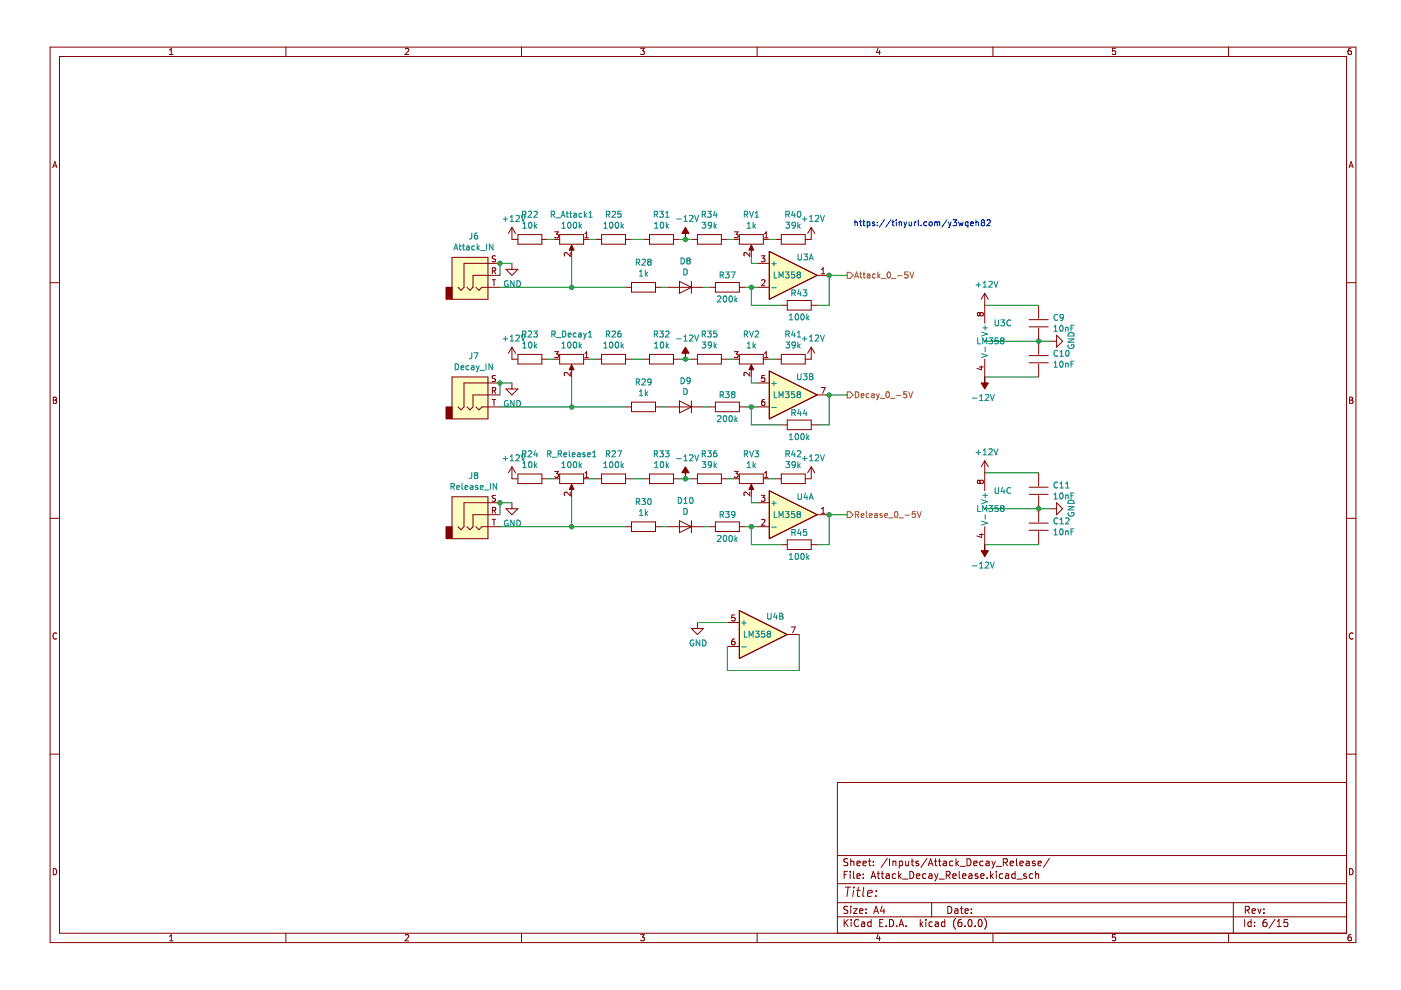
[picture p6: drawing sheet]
EESchema Schematic File Version 4
EELAYER 30 0
EELAYER END
$Descr A4 11693 8268
encoding utf-8
Sheet 6 15
Title ""
Date ""
Rev ""
Comp ""
Comment1 ""
Comment2 ""
Comment3 ""
Comment4 ""
$EndDescr
$Comp
L Connector:AudioJack3 J?
U 1 1
P 3950 2300
AR Path="/61EC80AC" Ref="J?"  Part="1" 
AR Path="/61C20F63/61EC80AC" Ref="J?"  Part="1" 
AR Path="/61C20F63/61EBC5F4/61EC80AC" Ref="J6"  Part="1" 
F 0 "J6" H 3932 2625 50  0000 C CNN
F 1 "Attack_IN" H 3932 2534 50  0000 C CNN
F 2 "My Stuff:Jack_2.5mm_MJ-355W_Vertical" H 3950 2300 50  0001 C CNN
F 3 "~" H 3950 2300 50  0001 C CNN
	1    3950 2300
	1    0    0    -1  
$EndComp
$Comp
L Connector:AudioJack3 J?
U 1 1
P 3950 3300
AR Path="/61EC80B2" Ref="J?"  Part="1" 
AR Path="/61C20F63/61EC80B2" Ref="J?"  Part="1" 
AR Path="/61C20F63/61EBC5F4/61EC80B2" Ref="J7"  Part="1" 
F 0 "J7" H 3932 3625 50  0000 C CNN
F 1 "Decay_IN" H 3932 3534 50  0000 C CNN
F 2 "My Stuff:Jack_2.5mm_MJ-355W_Vertical" H 3950 3300 50  0001 C CNN
F 3 "~" H 3950 3300 50  0001 C CNN
	1    3950 3300
	1    0    0    -1  
$EndComp
$Comp
L Amplifier_Operational:LM358 U?
U 1 1
P 6600 2300
AR Path="/61EC80B8" Ref="U?"  Part="1" 
AR Path="/61C20F63/61EC80B8" Ref="U?"  Part="1" 
AR Path="/61C20F63/61EBC5F4/61EC80B8" Ref="U3"  Part="1" 
F 0 "U3" H 6700 2450 50  0000 C CNN
F 1 "LM358" H 6550 2300 50  0000 C CNN
F 2 "Package_DIP:DIP-8_W7.62mm" H 6600 2300 50  0001 C CNN
F 3 "http://www.ti.com/lit/ds/symlink/lm2904-n.pdf" H 6600 2300 50  0001 C CNN
	1    6600 2300
	1    0    0    -1  
$EndComp
$Comp
L Device:R R?
U 1 1
P 6050 2400
AR Path="/61EC80BE" Ref="R?"  Part="1" 
AR Path="/61C20F63/61EC80BE" Ref="R?"  Part="1" 
AR Path="/61C20F63/61EBC5F4/61EC80BE" Ref="R37"  Part="1" 
F 0 "R37" V 5950 2400 50  0000 C CNN
F 1 "200k" V 6150 2400 50  0000 C CNN
F 2 "Resistor_SMD:R_1206_3216Metric_Pad1.30x1.75mm_HandSolder" V 5980 2400 50  0001 C CNN
F 3 "~" H 6050 2400 50  0001 C CNN
	1    6050 2400
	0    1    1    0   
$EndComp
$Comp
L Device:R R?
U 1 1
P 6650 2550
AR Path="/61EC80C4" Ref="R?"  Part="1" 
AR Path="/61C20F63/61EC80C4" Ref="R?"  Part="1" 
AR Path="/61C20F63/61EBC5F4/61EC80C4" Ref="R43"  Part="1" 
F 0 "R43" V 6550 2550 50  0000 C CNN
F 1 "100k" V 6750 2550 50  0000 C CNN
F 2 "Resistor_SMD:R_1206_3216Metric_Pad1.30x1.75mm_HandSolder" V 6580 2550 50  0001 C CNN
F 3 "~" H 6650 2550 50  0001 C CNN
	1    6650 2550
	0    1    1    0   
$EndComp
Wire Wire Line
	4150 2300 4150 2200
Connection ~ 4150 2200
Wire Wire Line
	4150 3300 4150 3200
Wire Wire Line
	6200 2400 6250 2400
Wire Wire Line
	6900 2300 6900 2550
Wire Wire Line
	6900 2550 6800 2550
Wire Wire Line
	6500 2550 6250 2550
Wire Wire Line
	6250 2550 6250 2400
Connection ~ 6250 2400
Wire Wire Line
	6250 2400 6300 2400
Wire Wire Line
	6900 2300 7050 2300
Connection ~ 6900 2300
$Comp
L power:GND #PWR?
U 1 1
P 4250 2200
AR Path="/61EC80D6" Ref="#PWR?"  Part="1" 
AR Path="/61C20F63/61EC80D6" Ref="#PWR?"  Part="1" 
AR Path="/61C20F63/61EBC5F4/61EC80D6" Ref="#PWR031"  Part="1" 
F 0 "#PWR031" H 4250 1950 50  0001 C CNN
F 1 "GND" H 4255 2027 50  0000 C CNN
F 2 "" H 4250 2200 50  0001 C CNN
F 3 "" H 4250 2200 50  0001 C CNN
	1    4250 2200
	1    0    0    -1  
$EndComp
Wire Wire Line
	4250 2200 4150 2200
Text HLabel 7050 3300 2    50   Output ~ 0
Decay_0_-5V
Text HLabel 7050 2300 2    50   Output ~ 0
Attack_0_-5V
Wire Wire Line
	5500 2400 5550 2400
$Comp
L Device:D D?
U 1 1
P 5700 2400
AR Path="/61EC80E0" Ref="D?"  Part="1" 
AR Path="/61C20F63/61EC80E0" Ref="D?"  Part="1" 
AR Path="/61C20F63/61EBC5F4/61EC80E0" Ref="D8"  Part="1" 
F 0 "D8" H 5700 2183 50  0000 C CNN
F 1 "D" H 5700 2274 50  0000 C CNN
F 2 "Diode_THT:D_A-405_P7.62mm_Horizontal" H 5700 2400 50  0001 C CNN
F 3 "~" H 5700 2400 50  0001 C CNN
	1    5700 2400
	-1   0    0    1   
$EndComp
$Comp
L Device:R R?
U 1 1
P 5350 2400
AR Path="/61EC80E6" Ref="R?"  Part="1" 
AR Path="/61C20F63/61EC80E6" Ref="R?"  Part="1" 
AR Path="/61C20F63/61EBC5F4/61EC80E6" Ref="R28"  Part="1" 
F 0 "R28" V 5557 2400 50  0000 C CNN
F 1 "1k" V 5466 2400 50  0000 C CNN
F 2 "Resistor_SMD:R_1206_3216Metric_Pad1.30x1.75mm_HandSolder" V 5280 2400 50  0001 C CNN
F 3 "~" H 5350 2400 50  0001 C CNN
	1    5350 2400
	0    -1   -1   0   
$EndComp
Text Notes 7100 1900 0    50   ~ 0
https://tinyurl.com/y3wqeh82
$Comp
L Device:R R?
U 1 1
P 4400 2000
AR Path="/61C20F63/61EC80ED" Ref="R?"  Part="1" 
AR Path="/61C20F63/61EBC5F4/61EC80ED" Ref="R22"  Part="1" 
F 0 "R22" V 4607 2000 50  0000 C CNN
F 1 "10k" V 4516 2000 50  0000 C CNN
F 2 "Resistor_SMD:R_1206_3216Metric_Pad1.30x1.75mm_HandSolder" V 4330 2000 50  0001 C CNN
F 3 "~" H 4400 2000 50  0001 C CNN
	1    4400 2000
	0    -1   -1   0   
$EndComp
$Comp
L Device:R R?
U 1 1
P 5500 2000
AR Path="/61C20F63/61EC80F3" Ref="R?"  Part="1" 
AR Path="/61C20F63/61EBC5F4/61EC80F3" Ref="R31"  Part="1" 
F 0 "R31" V 5707 2000 50  0000 C CNN
F 1 "10k" V 5616 2000 50  0000 C CNN
F 2 "Resistor_SMD:R_1206_3216Metric_Pad1.30x1.75mm_HandSolder" V 5430 2000 50  0001 C CNN
F 3 "~" H 5500 2000 50  0001 C CNN
	1    5500 2000
	0    -1   -1   0   
$EndComp
$Comp
L Device:R_POT R_Attack?
U 1 1
P 4750 2000
AR Path="/61C20F63/61EC80F9" Ref="R_Attack?"  Part="1" 
AR Path="/61C20F63/61EBC5F4/61EC80F9" Ref="R_Attack1"  Part="1" 
F 0 "R_Attack1" V 4543 2000 50  0000 C CNN
F 1 "100k" V 4634 2000 50  0000 C CNN
F 2 "My Stuff:Potentiometer_Alpha_RD901F-40-00D_Single_Vertical_w_3d" H 4750 2000 50  0001 C CNN
F 3 "~" H 4750 2000 50  0001 C CNN
	1    4750 2000
	0    1    1    0   
$EndComp
$Comp
L Device:R R?
U 1 1
P 5900 2000
AR Path="/61C20F63/61EC80FF" Ref="R?"  Part="1" 
AR Path="/61C20F63/61EBC5F4/61EC80FF" Ref="R34"  Part="1" 
F 0 "R34" V 6107 2000 50  0000 C CNN
F 1 "39k" V 6016 2000 50  0000 C CNN
F 2 "Resistor_SMD:R_1206_3216Metric_Pad1.30x1.75mm_HandSolder" V 5830 2000 50  0001 C CNN
F 3 "~" H 5900 2000 50  0001 C CNN
	1    5900 2000
	0    -1   -1   0   
$EndComp
$Comp
L Device:R R?
U 1 1
P 6600 2000
AR Path="/61C20F63/61EC8105" Ref="R?"  Part="1" 
AR Path="/61C20F63/61EBC5F4/61EC8105" Ref="R40"  Part="1" 
F 0 "R40" V 6807 2000 50  0000 C CNN
F 1 "39k" V 6716 2000 50  0000 C CNN
F 2 "Resistor_SMD:R_1206_3216Metric_Pad1.30x1.75mm_HandSolder" V 6530 2000 50  0001 C CNN
F 3 "~" H 6600 2000 50  0001 C CNN
	1    6600 2000
	0    -1   -1   0   
$EndComp
$Comp
L Device:R_POT RV?
U 1 1
P 6250 2000
AR Path="/61C20F63/61EC810B" Ref="RV?"  Part="1" 
AR Path="/61C20F63/61EBC5F4/61EC810B" Ref="RV1"  Part="1" 
F 0 "RV1" V 6043 2000 50  0000 C CNN
F 1 "1k" V 6134 2000 50  0000 C CNN
F 2 "Potentiometer_THT:Potentiometer_Bourns_3296W_Vertical" H 6250 2000 50  0001 C CNN
F 3 "~" H 6250 2000 50  0001 C CNN
	1    6250 2000
	0    1    1    0   
$EndComp
Wire Wire Line
	5850 2400 5900 2400
Wire Wire Line
	4550 2000 4600 2000
Wire Wire Line
	6050 2000 6100 2000
Wire Wire Line
	6400 2000 6450 2000
Wire Wire Line
	6250 2150 6250 2200
Wire Wire Line
	6250 2200 6300 2200
$Comp
L power:+12V #PWR?
U 1 1
P 4250 2000
AR Path="/61C20F63/61EC8117" Ref="#PWR?"  Part="1" 
AR Path="/61C20F63/61EBC5F4/61EC8117" Ref="#PWR030"  Part="1" 
F 0 "#PWR030" H 4250 1850 50  0001 C CNN
F 1 "+12V" H 4265 2173 50  0000 C CNN
F 2 "" H 4250 2000 50  0001 C CNN
F 3 "" H 4250 2000 50  0001 C CNN
	1    4250 2000
	1    0    0    -1  
$EndComp
$Comp
L power:+12V #PWR?
U 1 1
P 6750 2000
AR Path="/61C20F63/61EC811D" Ref="#PWR?"  Part="1" 
AR Path="/61C20F63/61EBC5F4/61EC811D" Ref="#PWR039"  Part="1" 
F 0 "#PWR039" H 6750 1850 50  0001 C CNN
F 1 "+12V" H 6765 2173 50  0000 C CNN
F 2 "" H 6750 2000 50  0001 C CNN
F 3 "" H 6750 2000 50  0001 C CNN
	1    6750 2000
	1    0    0    -1  
$EndComp
$Comp
L power:-12V #PWR?
U 1 1
P 5700 2000
AR Path="/61C20F63/61EC8123" Ref="#PWR?"  Part="1" 
AR Path="/61C20F63/61EBC5F4/61EC8123" Ref="#PWR036"  Part="1" 
F 0 "#PWR036" H 5700 2100 50  0001 C CNN
F 1 "-12V" H 5715 2173 50  0000 C CNN
F 2 "" H 5700 2000 50  0001 C CNN
F 3 "" H 5700 2000 50  0001 C CNN
	1    5700 2000
	1    0    0    -1  
$EndComp
Wire Wire Line
	5750 2000 5700 2000
Wire Wire Line
	5700 2000 5650 2000
Connection ~ 5700 2000
$Comp
L Device:R R?
U 1 1
P 5100 2000
AR Path="/61C20F63/61EC812C" Ref="R?"  Part="1" 
AR Path="/61C20F63/61EBC5F4/61EC812C" Ref="R25"  Part="1" 
F 0 "R25" V 5307 2000 50  0000 C CNN
F 1 "100k" V 5216 2000 50  0000 C CNN
F 2 "Resistor_SMD:R_1206_3216Metric_Pad1.30x1.75mm_HandSolder" V 5030 2000 50  0001 C CNN
F 3 "~" H 5100 2000 50  0001 C CNN
	1    5100 2000
	0    -1   -1   0   
$EndComp
Wire Wire Line
	4150 2400 4750 2400
Connection ~ 5550 2400
Wire Wire Line
	5550 2400 5750 2400
Wire Wire Line
	4900 2000 4950 2000
Wire Wire Line
	5250 2000 5350 2000
Wire Wire Line
	4750 2150 4750 2400
Connection ~ 4750 2400
Wire Wire Line
	4750 2400 5200 2400
$Comp
L Amplifier_Operational:LM358 U?
U 2 1
P 6600 3300
AR Path="/61EC813A" Ref="U?"  Part="1" 
AR Path="/61C20F63/61EC813A" Ref="U?"  Part="2" 
AR Path="/61C20F63/61EBC5F4/61EC813A" Ref="U3"  Part="2" 
F 0 "U3" H 6700 3450 50  0000 C CNN
F 1 "LM358" H 6550 3300 50  0000 C CNN
F 2 "Package_DIP:DIP-8_W7.62mm" H 6600 3300 50  0001 C CNN
F 3 "http://www.ti.com/lit/ds/symlink/lm2904-n.pdf" H 6600 3300 50  0001 C CNN
	2    6600 3300
	1    0    0    -1  
$EndComp
$Comp
L Device:R R?
U 1 1
P 6050 3400
AR Path="/61EC8140" Ref="R?"  Part="1" 
AR Path="/61C20F63/61EC8140" Ref="R?"  Part="1" 
AR Path="/61C20F63/61EBC5F4/61EC8140" Ref="R38"  Part="1" 
F 0 "R38" V 5950 3400 50  0000 C CNN
F 1 "200k" V 6150 3400 50  0000 C CNN
F 2 "Resistor_SMD:R_1206_3216Metric_Pad1.30x1.75mm_HandSolder" V 5980 3400 50  0001 C CNN
F 3 "~" H 6050 3400 50  0001 C CNN
	1    6050 3400
	0    1    1    0   
$EndComp
$Comp
L Device:R R?
U 1 1
P 6650 3550
AR Path="/61EC8146" Ref="R?"  Part="1" 
AR Path="/61C20F63/61EC8146" Ref="R?"  Part="1" 
AR Path="/61C20F63/61EBC5F4/61EC8146" Ref="R44"  Part="1" 
F 0 "R44" V 6550 3550 50  0000 C CNN
F 1 "100k" V 6750 3550 50  0000 C CNN
F 2 "Resistor_SMD:R_1206_3216Metric_Pad1.30x1.75mm_HandSolder" V 6580 3550 50  0001 C CNN
F 3 "~" H 6650 3550 50  0001 C CNN
	1    6650 3550
	0    1    1    0   
$EndComp
Wire Wire Line
	6200 3400 6250 3400
Wire Wire Line
	6900 3300 6900 3550
Wire Wire Line
	6900 3550 6800 3550
Wire Wire Line
	6500 3550 6250 3550
Wire Wire Line
	6250 3550 6250 3400
Connection ~ 6250 3400
Wire Wire Line
	6250 3400 6300 3400
Wire Wire Line
	6900 3300 7050 3300
Connection ~ 6900 3300
$Comp
L power:GND #PWR?
U 1 1
P 4250 3200
AR Path="/61EC8155" Ref="#PWR?"  Part="1" 
AR Path="/61C20F63/61EC8155" Ref="#PWR?"  Part="1" 
AR Path="/61C20F63/61EBC5F4/61EC8155" Ref="#PWR033"  Part="1" 
F 0 "#PWR033" H 4250 2950 50  0001 C CNN
F 1 "GND" H 4255 3027 50  0000 C CNN
F 2 "" H 4250 3200 50  0001 C CNN
F 3 "" H 4250 3200 50  0001 C CNN
	1    4250 3200
	1    0    0    -1  
$EndComp
Wire Wire Line
	4250 3200 4150 3200
Wire Wire Line
	5500 3400 5550 3400
$Comp
L Device:D D?
U 1 1
P 5700 3400
AR Path="/61EC815D" Ref="D?"  Part="1" 
AR Path="/61C20F63/61EC815D" Ref="D?"  Part="1" 
AR Path="/61C20F63/61EBC5F4/61EC815D" Ref="D9"  Part="1" 
F 0 "D9" H 5700 3183 50  0000 C CNN
F 1 "D" H 5700 3274 50  0000 C CNN
F 2 "Diode_THT:D_A-405_P7.62mm_Horizontal" H 5700 3400 50  0001 C CNN
F 3 "~" H 5700 3400 50  0001 C CNN
	1    5700 3400
	-1   0    0    1   
$EndComp
$Comp
L Device:R R?
U 1 1
P 5350 3400
AR Path="/61EC8163" Ref="R?"  Part="1" 
AR Path="/61C20F63/61EC8163" Ref="R?"  Part="1" 
AR Path="/61C20F63/61EBC5F4/61EC8163" Ref="R29"  Part="1" 
F 0 "R29" V 5557 3400 50  0000 C CNN
F 1 "1k" V 5466 3400 50  0000 C CNN
F 2 "Resistor_SMD:R_1206_3216Metric_Pad1.30x1.75mm_HandSolder" V 5280 3400 50  0001 C CNN
F 3 "~" H 5350 3400 50  0001 C CNN
	1    5350 3400
	0    -1   -1   0   
$EndComp
$Comp
L Device:R R?
U 1 1
P 4400 3000
AR Path="/61C20F63/61EC8169" Ref="R?"  Part="1" 
AR Path="/61C20F63/61EBC5F4/61EC8169" Ref="R23"  Part="1" 
F 0 "R23" V 4607 3000 50  0000 C CNN
F 1 "10k" V 4516 3000 50  0000 C CNN
F 2 "Resistor_SMD:R_1206_3216Metric_Pad1.30x1.75mm_HandSolder" V 4330 3000 50  0001 C CNN
F 3 "~" H 4400 3000 50  0001 C CNN
	1    4400 3000
	0    -1   -1   0   
$EndComp
$Comp
L Device:R R?
U 1 1
P 5500 3000
AR Path="/61C20F63/61EC816F" Ref="R?"  Part="1" 
AR Path="/61C20F63/61EBC5F4/61EC816F" Ref="R32"  Part="1" 
F 0 "R32" V 5707 3000 50  0000 C CNN
F 1 "10k" V 5616 3000 50  0000 C CNN
F 2 "Resistor_SMD:R_1206_3216Metric_Pad1.30x1.75mm_HandSolder" V 5430 3000 50  0001 C CNN
F 3 "~" H 5500 3000 50  0001 C CNN
	1    5500 3000
	0    -1   -1   0   
$EndComp
$Comp
L Device:R_POT R_Decay?
U 1 1
P 4750 3000
AR Path="/61C20F63/61EC8175" Ref="R_Decay?"  Part="1" 
AR Path="/61C20F63/61EBC5F4/61EC8175" Ref="R_Decay1"  Part="1" 
F 0 "R_Decay1" V 4543 3000 50  0000 C CNN
F 1 "100k" V 4634 3000 50  0000 C CNN
F 2 "My Stuff:Potentiometer_Alpha_RD901F-40-00D_Single_Vertical_w_3d" H 4750 3000 50  0001 C CNN
F 3 "~" H 4750 3000 50  0001 C CNN
	1    4750 3000
	0    1    1    0   
$EndComp
$Comp
L Device:R R?
U 1 1
P 5900 3000
AR Path="/61C20F63/61EC817B" Ref="R?"  Part="1" 
AR Path="/61C20F63/61EBC5F4/61EC817B" Ref="R35"  Part="1" 
F 0 "R35" V 6107 3000 50  0000 C CNN
F 1 "39k" V 6016 3000 50  0000 C CNN
F 2 "Resistor_SMD:R_1206_3216Metric_Pad1.30x1.75mm_HandSolder" V 5830 3000 50  0001 C CNN
F 3 "~" H 5900 3000 50  0001 C CNN
	1    5900 3000
	0    -1   -1   0   
$EndComp
$Comp
L Device:R R?
U 1 1
P 6600 3000
AR Path="/61C20F63/61EC8181" Ref="R?"  Part="1" 
AR Path="/61C20F63/61EBC5F4/61EC8181" Ref="R41"  Part="1" 
F 0 "R41" V 6807 3000 50  0000 C CNN
F 1 "39k" V 6716 3000 50  0000 C CNN
F 2 "Resistor_SMD:R_1206_3216Metric_Pad1.30x1.75mm_HandSolder" V 6530 3000 50  0001 C CNN
F 3 "~" H 6600 3000 50  0001 C CNN
	1    6600 3000
	0    -1   -1   0   
$EndComp
$Comp
L Device:R_POT RV?
U 1 1
P 6250 3000
AR Path="/61C20F63/61EC8187" Ref="RV?"  Part="1" 
AR Path="/61C20F63/61EBC5F4/61EC8187" Ref="RV2"  Part="1" 
F 0 "RV2" V 6043 3000 50  0000 C CNN
F 1 "1k" V 6134 3000 50  0000 C CNN
F 2 "Potentiometer_THT:Potentiometer_Bourns_3296W_Vertical" H 6250 3000 50  0001 C CNN
F 3 "~" H 6250 3000 50  0001 C CNN
	1    6250 3000
	0    1    1    0   
$EndComp
Wire Wire Line
	5850 3400 5900 3400
Wire Wire Line
	4550 3000 4600 3000
Wire Wire Line
	6050 3000 6100 3000
Wire Wire Line
	6400 3000 6450 3000
Wire Wire Line
	6250 3150 6250 3200
Wire Wire Line
	6250 3200 6300 3200
$Comp
L power:+12V #PWR?
U 1 1
P 4250 3000
AR Path="/61C20F63/61EC8193" Ref="#PWR?"  Part="1" 
AR Path="/61C20F63/61EBC5F4/61EC8193" Ref="#PWR032"  Part="1" 
F 0 "#PWR032" H 4250 2850 50  0001 C CNN
F 1 "+12V" H 4265 3173 50  0000 C CNN
F 2 "" H 4250 3000 50  0001 C CNN
F 3 "" H 4250 3000 50  0001 C CNN
	1    4250 3000
	1    0    0    -1  
$EndComp
$Comp
L power:+12V #PWR?
U 1 1
P 6750 3000
AR Path="/61C20F63/61EC8199" Ref="#PWR?"  Part="1" 
AR Path="/61C20F63/61EBC5F4/61EC8199" Ref="#PWR040"  Part="1" 
F 0 "#PWR040" H 6750 2850 50  0001 C CNN
F 1 "+12V" H 6765 3173 50  0000 C CNN
F 2 "" H 6750 3000 50  0001 C CNN
F 3 "" H 6750 3000 50  0001 C CNN
	1    6750 3000
	1    0    0    -1  
$EndComp
$Comp
L power:-12V #PWR?
U 1 1
P 5700 3000
AR Path="/61C20F63/61EC819F" Ref="#PWR?"  Part="1" 
AR Path="/61C20F63/61EBC5F4/61EC819F" Ref="#PWR037"  Part="1" 
F 0 "#PWR037" H 5700 3100 50  0001 C CNN
F 1 "-12V" H 5715 3173 50  0000 C CNN
F 2 "" H 5700 3000 50  0001 C CNN
F 3 "" H 5700 3000 50  0001 C CNN
	1    5700 3000
	1    0    0    -1  
$EndComp
Wire Wire Line
	5750 3000 5700 3000
Wire Wire Line
	5700 3000 5650 3000
Connection ~ 5700 3000
$Comp
L Device:R R?
U 1 1
P 5100 3000
AR Path="/61C20F63/61EC81A8" Ref="R?"  Part="1" 
AR Path="/61C20F63/61EBC5F4/61EC81A8" Ref="R26"  Part="1" 
F 0 "R26" V 5307 3000 50  0000 C CNN
F 1 "100k" V 5216 3000 50  0000 C CNN
F 2 "Resistor_SMD:R_1206_3216Metric_Pad1.30x1.75mm_HandSolder" V 5030 3000 50  0001 C CNN
F 3 "~" H 5100 3000 50  0001 C CNN
	1    5100 3000
	0    -1   -1   0   
$EndComp
Wire Wire Line
	4150 3400 4750 3400
Connection ~ 5550 3400
Wire Wire Line
	5550 3400 5750 3400
Wire Wire Line
	4900 3000 4950 3000
Wire Wire Line
	5250 3000 5350 3000
Wire Wire Line
	4750 3150 4750 3400
Connection ~ 4750 3400
Wire Wire Line
	4750 3400 5200 3400
$Comp
L Connector:AudioJack3 J?
U 1 1
P 3950 4300
AR Path="/61ED3942" Ref="J?"  Part="1" 
AR Path="/61C20F63/61ED3942" Ref="J?"  Part="1" 
AR Path="/61C20F63/61EBC5F4/61ED3942" Ref="J8"  Part="1" 
F 0 "J8" H 3932 4625 50  0000 C CNN
F 1 "Release_IN" H 3932 4534 50  0000 C CNN
F 2 "My Stuff:Jack_2.5mm_MJ-355W_Vertical" H 3950 4300 50  0001 C CNN
F 3 "~" H 3950 4300 50  0001 C CNN
	1    3950 4300
	1    0    0    -1  
$EndComp
Wire Wire Line
	4150 4300 4150 4200
Text HLabel 7050 4300 2    50   Output ~ 0
Release_0_-5V
$Comp
L Amplifier_Operational:LM358 U?
U 1 1
P 6600 4300
AR Path="/61ED394A" Ref="U?"  Part="1" 
AR Path="/61C20F63/61ED394A" Ref="U?"  Part="1" 
AR Path="/61C20F63/61EBC5F4/61ED394A" Ref="U4"  Part="1" 
F 0 "U4" H 6700 4450 50  0000 C CNN
F 1 "LM358" H 6550 4300 50  0000 C CNN
F 2 "Package_DIP:DIP-8_W7.62mm" H 6600 4300 50  0001 C CNN
F 3 "http://www.ti.com/lit/ds/symlink/lm2904-n.pdf" H 6600 4300 50  0001 C CNN
	1    6600 4300
	1    0    0    -1  
$EndComp
$Comp
L Device:R R?
U 1 1
P 6050 4400
AR Path="/61ED3950" Ref="R?"  Part="1" 
AR Path="/61C20F63/61ED3950" Ref="R?"  Part="1" 
AR Path="/61C20F63/61EBC5F4/61ED3950" Ref="R39"  Part="1" 
F 0 "R39" V 5950 4400 50  0000 C CNN
F 1 "200k" V 6150 4400 50  0000 C CNN
F 2 "Resistor_SMD:R_1206_3216Metric_Pad1.30x1.75mm_HandSolder" V 5980 4400 50  0001 C CNN
F 3 "~" H 6050 4400 50  0001 C CNN
	1    6050 4400
	0    1    1    0   
$EndComp
$Comp
L Device:R R?
U 1 1
P 6650 4550
AR Path="/61ED3956" Ref="R?"  Part="1" 
AR Path="/61C20F63/61ED3956" Ref="R?"  Part="1" 
AR Path="/61C20F63/61EBC5F4/61ED3956" Ref="R45"  Part="1" 
F 0 "R45" V 6550 4550 50  0000 C CNN
F 1 "100k" V 6750 4550 50  0000 C CNN
F 2 "Resistor_SMD:R_1206_3216Metric_Pad1.30x1.75mm_HandSolder" V 6580 4550 50  0001 C CNN
F 3 "~" H 6650 4550 50  0001 C CNN
	1    6650 4550
	0    1    1    0   
$EndComp
Wire Wire Line
	6200 4400 6250 4400
Wire Wire Line
	6900 4300 6900 4550
Wire Wire Line
	6900 4550 6800 4550
Wire Wire Line
	6500 4550 6250 4550
Wire Wire Line
	6250 4550 6250 4400
Connection ~ 6250 4400
Wire Wire Line
	6250 4400 6300 4400
Wire Wire Line
	6900 4300 7050 4300
Connection ~ 6900 4300
$Comp
L power:GND #PWR?
U 1 1
P 4250 4200
AR Path="/61ED3965" Ref="#PWR?"  Part="1" 
AR Path="/61C20F63/61ED3965" Ref="#PWR?"  Part="1" 
AR Path="/61C20F63/61EBC5F4/61ED3965" Ref="#PWR035"  Part="1" 
F 0 "#PWR035" H 4250 3950 50  0001 C CNN
F 1 "GND" H 4255 4027 50  0000 C CNN
F 2 "" H 4250 4200 50  0001 C CNN
F 3 "" H 4250 4200 50  0001 C CNN
	1    4250 4200
	1    0    0    -1  
$EndComp
Wire Wire Line
	4250 4200 4150 4200
Wire Wire Line
	5500 4400 5550 4400
$Comp
L Device:D D?
U 1 1
P 5700 4400
AR Path="/61ED396D" Ref="D?"  Part="1" 
AR Path="/61C20F63/61ED396D" Ref="D?"  Part="1" 
AR Path="/61C20F63/61EBC5F4/61ED396D" Ref="D10"  Part="1" 
F 0 "D10" H 5700 4183 50  0000 C CNN
F 1 "D" H 5700 4274 50  0000 C CNN
F 2 "Diode_THT:D_A-405_P7.62mm_Horizontal" H 5700 4400 50  0001 C CNN
F 3 "~" H 5700 4400 50  0001 C CNN
	1    5700 4400
	-1   0    0    1   
$EndComp
$Comp
L Device:R R?
U 1 1
P 5350 4400
AR Path="/61ED3973" Ref="R?"  Part="1" 
AR Path="/61C20F63/61ED3973" Ref="R?"  Part="1" 
AR Path="/61C20F63/61EBC5F4/61ED3973" Ref="R30"  Part="1" 
F 0 "R30" V 5557 4400 50  0000 C CNN
F 1 "1k" V 5466 4400 50  0000 C CNN
F 2 "Resistor_SMD:R_1206_3216Metric_Pad1.30x1.75mm_HandSolder" V 5280 4400 50  0001 C CNN
F 3 "~" H 5350 4400 50  0001 C CNN
	1    5350 4400
	0    -1   -1   0   
$EndComp
$Comp
L Device:R R?
U 1 1
P 4400 4000
AR Path="/61C20F63/61ED3979" Ref="R?"  Part="1" 
AR Path="/61C20F63/61EBC5F4/61ED3979" Ref="R24"  Part="1" 
F 0 "R24" V 4607 4000 50  0000 C CNN
F 1 "10k" V 4516 4000 50  0000 C CNN
F 2 "Resistor_SMD:R_1206_3216Metric_Pad1.30x1.75mm_HandSolder" V 4330 4000 50  0001 C CNN
F 3 "~" H 4400 4000 50  0001 C CNN
	1    4400 4000
	0    -1   -1   0   
$EndComp
$Comp
L Device:R R?
U 1 1
P 5500 4000
AR Path="/61C20F63/61ED397F" Ref="R?"  Part="1" 
AR Path="/61C20F63/61EBC5F4/61ED397F" Ref="R33"  Part="1" 
F 0 "R33" V 5707 4000 50  0000 C CNN
F 1 "10k" V 5616 4000 50  0000 C CNN
F 2 "Resistor_SMD:R_1206_3216Metric_Pad1.30x1.75mm_HandSolder" V 5430 4000 50  0001 C CNN
F 3 "~" H 5500 4000 50  0001 C CNN
	1    5500 4000
	0    -1   -1   0   
$EndComp
$Comp
L Device:R_POT R_Release?
U 1 1
P 4750 4000
AR Path="/61C20F63/61ED3985" Ref="R_Release?"  Part="1" 
AR Path="/61C20F63/61EBC5F4/61ED3985" Ref="R_Release1"  Part="1" 
F 0 "R_Release1" V 4543 4000 50  0000 C CNN
F 1 "100k" V 4634 4000 50  0000 C CNN
F 2 "My Stuff:Potentiometer_Alpha_RD901F-40-00D_Single_Vertical_w_3d" H 4750 4000 50  0001 C CNN
F 3 "~" H 4750 4000 50  0001 C CNN
	1    4750 4000
	0    1    1    0   
$EndComp
$Comp
L Device:R R?
U 1 1
P 5900 4000
AR Path="/61C20F63/61ED398B" Ref="R?"  Part="1" 
AR Path="/61C20F63/61EBC5F4/61ED398B" Ref="R36"  Part="1" 
F 0 "R36" V 6107 4000 50  0000 C CNN
F 1 "39k" V 6016 4000 50  0000 C CNN
F 2 "Resistor_SMD:R_1206_3216Metric_Pad1.30x1.75mm_HandSolder" V 5830 4000 50  0001 C CNN
F 3 "~" H 5900 4000 50  0001 C CNN
	1    5900 4000
	0    -1   -1   0   
$EndComp
$Comp
L Device:R R?
U 1 1
P 6600 4000
AR Path="/61C20F63/61ED3991" Ref="R?"  Part="1" 
AR Path="/61C20F63/61EBC5F4/61ED3991" Ref="R42"  Part="1" 
F 0 "R42" V 6807 4000 50  0000 C CNN
F 1 "39k" V 6716 4000 50  0000 C CNN
F 2 "Resistor_SMD:R_1206_3216Metric_Pad1.30x1.75mm_HandSolder" V 6530 4000 50  0001 C CNN
F 3 "~" H 6600 4000 50  0001 C CNN
	1    6600 4000
	0    -1   -1   0   
$EndComp
$Comp
L Device:R_POT RV?
U 1 1
P 6250 4000
AR Path="/61C20F63/61ED3997" Ref="RV?"  Part="1" 
AR Path="/61C20F63/61EBC5F4/61ED3997" Ref="RV3"  Part="1" 
F 0 "RV3" V 6043 4000 50  0000 C CNN
F 1 "1k" V 6134 4000 50  0000 C CNN
F 2 "Potentiometer_THT:Potentiometer_Bourns_3296W_Vertical" H 6250 4000 50  0001 C CNN
F 3 "~" H 6250 4000 50  0001 C CNN
	1    6250 4000
	0    1    1    0   
$EndComp
Wire Wire Line
	5850 4400 5900 4400
Wire Wire Line
	4550 4000 4600 4000
Wire Wire Line
	6050 4000 6100 4000
Wire Wire Line
	6400 4000 6450 4000
Wire Wire Line
	6250 4150 6250 4200
Wire Wire Line
	6250 4200 6300 4200
$Comp
L power:+12V #PWR?
U 1 1
P 4250 4000
AR Path="/61C20F63/61ED39A3" Ref="#PWR?"  Part="1" 
AR Path="/61C20F63/61EBC5F4/61ED39A3" Ref="#PWR034"  Part="1" 
F 0 "#PWR034" H 4250 3850 50  0001 C CNN
F 1 "+12V" H 4265 4173 50  0000 C CNN
F 2 "" H 4250 4000 50  0001 C CNN
F 3 "" H 4250 4000 50  0001 C CNN
	1    4250 4000
	1    0    0    -1  
$EndComp
$Comp
L power:+12V #PWR?
U 1 1
P 6750 4000
AR Path="/61C20F63/61ED39A9" Ref="#PWR?"  Part="1" 
AR Path="/61C20F63/61EBC5F4/61ED39A9" Ref="#PWR041"  Part="1" 
F 0 "#PWR041" H 6750 3850 50  0001 C CNN
F 1 "+12V" H 6765 4173 50  0000 C CNN
F 2 "" H 6750 4000 50  0001 C CNN
F 3 "" H 6750 4000 50  0001 C CNN
	1    6750 4000
	1    0    0    -1  
$EndComp
$Comp
L power:-12V #PWR?
U 1 1
P 5700 4000
AR Path="/61C20F63/61ED39AF" Ref="#PWR?"  Part="1" 
AR Path="/61C20F63/61EBC5F4/61ED39AF" Ref="#PWR038"  Part="1" 
F 0 "#PWR038" H 5700 4100 50  0001 C CNN
F 1 "-12V" H 5715 4173 50  0000 C CNN
F 2 "" H 5700 4000 50  0001 C CNN
F 3 "" H 5700 4000 50  0001 C CNN
	1    5700 4000
	1    0    0    -1  
$EndComp
Wire Wire Line
	5750 4000 5700 4000
Wire Wire Line
	5700 4000 5650 4000
Connection ~ 5700 4000
$Comp
L Device:R R?
U 1 1
P 5100 4000
AR Path="/61C20F63/61ED39B8" Ref="R?"  Part="1" 
AR Path="/61C20F63/61EBC5F4/61ED39B8" Ref="R27"  Part="1" 
F 0 "R27" V 5307 4000 50  0000 C CNN
F 1 "100k" V 5216 4000 50  0000 C CNN
F 2 "Resistor_SMD:R_1206_3216Metric_Pad1.30x1.75mm_HandSolder" V 5030 4000 50  0001 C CNN
F 3 "~" H 5100 4000 50  0001 C CNN
	1    5100 4000
	0    -1   -1   0   
$EndComp
Wire Wire Line
	4150 4400 4750 4400
Connection ~ 5550 4400
Wire Wire Line
	5550 4400 5750 4400
Wire Wire Line
	4900 4000 4950 4000
Wire Wire Line
	5250 4000 5350 4000
Wire Wire Line
	4750 4150 4750 4400
Connection ~ 4750 4400
Wire Wire Line
	4750 4400 5200 4400
Connection ~ 4150 4200
Connection ~ 8200 4550
Connection ~ 8200 3950
Wire Wire Line
	8200 4550 8650 4550
Wire Wire Line
	8200 4250 8650 4250
Wire Wire Line
	8200 3950 8650 3950
$Comp
L Device:C C?
U 1 1
P 8650 4100
AR Path="/61BFCE52/61FEF2BA" Ref="C?"  Part="1" 
AR Path="/61C20F63/61EBC5F4/61FEF2BA" Ref="C11"  Part="1" 
F 0 "C11" H 8535 4054 50  0000 R CNN
F 1 "10nF" H 8535 4145 50  0000 R CNN
F 2 "Capacitor_THT:C_Disc_D5.1mm_W3.2mm_P5.00mm" H 8688 3950 50  0001 C CNN
F 3 "~" H 8650 4100 50  0001 C CNN
	1    8650 4100
	-1   0    0    1   
$EndComp
Connection ~ 8650 4250
$Comp
L power:GND #PWR?
U 1 1
P 8750 4250
AR Path="/61BFCE52/61FEF2C1" Ref="#PWR?"  Part="1" 
AR Path="/61C20F63/61EBC5F4/61FEF2C1" Ref="#PWR047"  Part="1" 
F 0 "#PWR047" H 8750 4000 50  0001 C CNN
F 1 "GND" H 8755 4077 50  0000 C CNN
F 2 "" H 8750 4250 50  0001 C CNN
F 3 "" H 8750 4250 50  0001 C CNN
	1    8750 4250
	0    -1   -1   0   
$EndComp
Wire Wire Line
	8650 4250 8750 4250
$Comp
L Device:C C?
U 1 1
P 8650 4400
AR Path="/61BFCE52/61FEF2C8" Ref="C?"  Part="1" 
AR Path="/61C20F63/61EBC5F4/61FEF2C8" Ref="C12"  Part="1" 
F 0 "C12" H 8535 4354 50  0000 R CNN
F 1 "10nF" H 8535 4445 50  0000 R CNN
F 2 "Capacitor_THT:C_Disc_D5.1mm_W3.2mm_P5.00mm" H 8688 4250 50  0001 C CNN
F 3 "~" H 8650 4400 50  0001 C CNN
	1    8650 4400
	-1   0    0    1   
$EndComp
$Comp
L power:+12V #PWR?
U 1 1
P 8200 3950
AR Path="/61C20F63/61FEF2CE" Ref="#PWR?"  Part="1" 
AR Path="/61C20F63/61D97BAE/61FEF2CE" Ref="#PWR?"  Part="1" 
AR Path="/61C20F63/61EBC5F4/61FEF2CE" Ref="#PWR044"  Part="1" 
F 0 "#PWR044" H 8200 3800 50  0001 C CNN
F 1 "+12V" H 8215 4123 50  0000 C CNN
F 2 "" H 8200 3950 50  0001 C CNN
F 3 "" H 8200 3950 50  0001 C CNN
	1    8200 3950
	1    0    0    -1  
$EndComp
$Comp
L power:-12V #PWR?
U 1 1
P 8200 4550
AR Path="/61C20F63/61FEF2D4" Ref="#PWR?"  Part="1" 
AR Path="/61C20F63/61D97BAE/61FEF2D4" Ref="#PWR?"  Part="1" 
AR Path="/61C20F63/61EBC5F4/61FEF2D4" Ref="#PWR045"  Part="1" 
F 0 "#PWR045" H 8200 4650 50  0001 C CNN
F 1 "-12V" H 8215 4723 50  0000 C CNN
F 2 "" H 8200 4550 50  0001 C CNN
F 3 "" H 8200 4550 50  0001 C CNN
	1    8200 4550
	-1   0    0    1   
$EndComp
$Comp
L Amplifier_Operational:LM358 U?
U 3 1
P 8300 4250
AR Path="/61FEF2DA" Ref="U?"  Part="1" 
AR Path="/61C20F63/61FEF2DA" Ref="U?"  Part="3" 
AR Path="/61C20F63/61D97BAE/61FEF2DA" Ref="U?"  Part="3" 
AR Path="/61C20F63/61EBC5F4/61FEF2DA" Ref="U4"  Part="3" 
F 0 "U4" H 8350 4400 50  0000 C CNN
F 1 "LM358" H 8250 4250 50  0000 C CNN
F 2 "Package_DIP:DIP-8_W7.62mm" H 8300 4250 50  0001 C CNN
F 3 "http://www.ti.com/lit/ds/symlink/lm2904-n.pdf" H 8300 4250 50  0001 C CNN
	3    8300 4250
	1    0    0    -1  
$EndComp
Connection ~ 8200 3150
Connection ~ 8200 2550
Wire Wire Line
	8200 3150 8650 3150
Wire Wire Line
	8200 2850 8650 2850
Wire Wire Line
	8200 2550 8650 2550
$Comp
L Device:C C?
U 1 1
P 8650 2700
AR Path="/61BFCE52/61FF6094" Ref="C?"  Part="1" 
AR Path="/61C20F63/61EBC5F4/61FF6094" Ref="C9"  Part="1" 
F 0 "C9" H 8535 2654 50  0000 R CNN
F 1 "10nF" H 8535 2745 50  0000 R CNN
F 2 "Capacitor_THT:C_Disc_D5.1mm_W3.2mm_P5.00mm" H 8688 2550 50  0001 C CNN
F 3 "~" H 8650 2700 50  0001 C CNN
	1    8650 2700
	-1   0    0    1   
$EndComp
Connection ~ 8650 2850
$Comp
L power:GND #PWR?
U 1 1
P 8750 2850
AR Path="/61BFCE52/61FF609B" Ref="#PWR?"  Part="1" 
AR Path="/61C20F63/61EBC5F4/61FF609B" Ref="#PWR046"  Part="1" 
F 0 "#PWR046" H 8750 2600 50  0001 C CNN
F 1 "GND" H 8755 2677 50  0000 C CNN
F 2 "" H 8750 2850 50  0001 C CNN
F 3 "" H 8750 2850 50  0001 C CNN
	1    8750 2850
	0    -1   -1   0   
$EndComp
Wire Wire Line
	8650 2850 8750 2850
$Comp
L Device:C C?
U 1 1
P 8650 3000
AR Path="/61BFCE52/61FF60A2" Ref="C?"  Part="1" 
AR Path="/61C20F63/61EBC5F4/61FF60A2" Ref="C10"  Part="1" 
F 0 "C10" H 8535 2954 50  0000 R CNN
F 1 "10nF" H 8535 3045 50  0000 R CNN
F 2 "Capacitor_THT:C_Disc_D5.1mm_W3.2mm_P5.00mm" H 8688 2850 50  0001 C CNN
F 3 "~" H 8650 3000 50  0001 C CNN
	1    8650 3000
	-1   0    0    1   
$EndComp
$Comp
L power:+12V #PWR?
U 1 1
P 8200 2550
AR Path="/61C20F63/61FF60A8" Ref="#PWR?"  Part="1" 
AR Path="/61C20F63/61D97BAE/61FF60A8" Ref="#PWR?"  Part="1" 
AR Path="/61C20F63/61EBC5F4/61FF60A8" Ref="#PWR042"  Part="1" 
F 0 "#PWR042" H 8200 2400 50  0001 C CNN
F 1 "+12V" H 8215 2723 50  0000 C CNN
F 2 "" H 8200 2550 50  0001 C CNN
F 3 "" H 8200 2550 50  0001 C CNN
	1    8200 2550
	1    0    0    -1  
$EndComp
$Comp
L power:-12V #PWR?
U 1 1
P 8200 3150
AR Path="/61C20F63/61FF60AE" Ref="#PWR?"  Part="1" 
AR Path="/61C20F63/61D97BAE/61FF60AE" Ref="#PWR?"  Part="1" 
AR Path="/61C20F63/61EBC5F4/61FF60AE" Ref="#PWR043"  Part="1" 
F 0 "#PWR043" H 8200 3250 50  0001 C CNN
F 1 "-12V" H 8215 3323 50  0000 C CNN
F 2 "" H 8200 3150 50  0001 C CNN
F 3 "" H 8200 3150 50  0001 C CNN
	1    8200 3150
	-1   0    0    1   
$EndComp
$Comp
L Amplifier_Operational:LM358 U?
U 3 1
P 8300 2850
AR Path="/61FF60B4" Ref="U?"  Part="1" 
AR Path="/61C20F63/61FF60B4" Ref="U?"  Part="3" 
AR Path="/61C20F63/61D97BAE/61FF60B4" Ref="U?"  Part="3" 
AR Path="/61C20F63/61EBC5F4/61FF60B4" Ref="U3"  Part="3" 
F 0 "U3" H 8350 3000 50  0000 C CNN
F 1 "LM358" H 8250 2850 50  0000 C CNN
F 2 "Package_DIP:DIP-8_W7.62mm" H 8300 2850 50  0001 C CNN
F 3 "http://www.ti.com/lit/ds/symlink/lm2904-n.pdf" H 8300 2850 50  0001 C CNN
	3    8300 2850
	1    0    0    -1  
$EndComp
$Comp
L Amplifier_Operational:LM358 U?
U 2 1
P 6350 5300
AR Path="/6208DB21" Ref="U?"  Part="1" 
AR Path="/61C20F63/6208DB21" Ref="U?"  Part="1" 
AR Path="/61C20F63/61EBC5F4/6208DB21" Ref="U4"  Part="2" 
F 0 "U4" H 6450 5450 50  0000 C CNN
F 1 "LM358" H 6300 5300 50  0000 C CNN
F 2 "Package_DIP:DIP-8_W7.62mm" H 6350 5300 50  0001 C CNN
F 3 "http://www.ti.com/lit/ds/symlink/lm2904-n.pdf" H 6350 5300 50  0001 C CNN
	2    6350 5300
	1    0    0    -1  
$EndComp
$Comp
L power:GND #PWR?
U 1 1
P 5800 5200
AR Path="/61BFCE52/61E2D024" Ref="#PWR?"  Part="1" 
AR Path="/61C20F63/61EBC5F4/61E2D024" Ref="#PWR0109"  Part="1" 
F 0 "#PWR0109" H 5800 4950 50  0001 C CNN
F 1 "GND" H 5805 5027 50  0000 C CNN
F 2 "" H 5800 5200 50  0001 C CNN
F 3 "" H 5800 5200 50  0001 C CNN
	1    5800 5200
	1    0    0    -1  
$EndComp
Wire Wire Line
	6050 5200 5800 5200
Wire Wire Line
	6050 5400 6050 5600
Wire Wire Line
	6050 5600 6650 5600
Wire Wire Line
	6650 5600 6650 5300
$EndSCHEMATC
